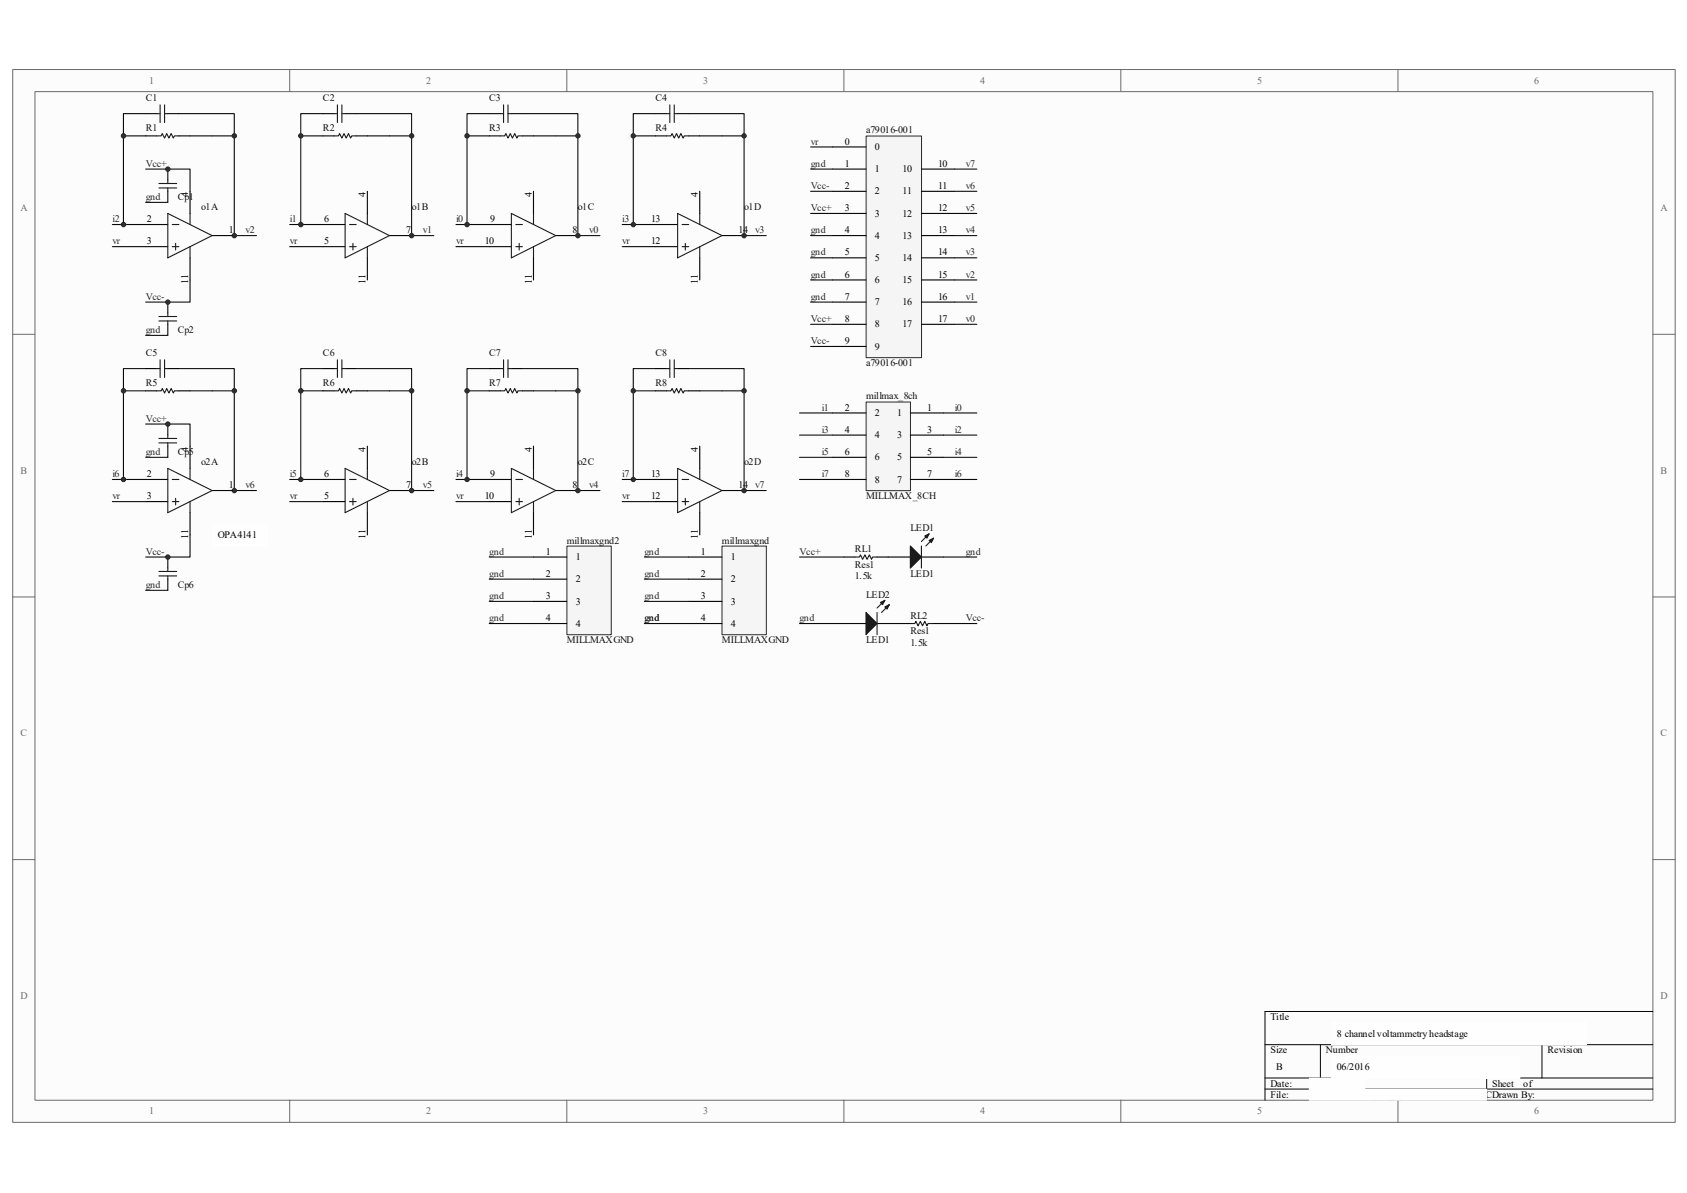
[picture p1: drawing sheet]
# Altium schematic sheet fscv8ch.SCHDOC: 8 channel voltammetry headstage
size B; Date: 06/2016; Author: schwerdt; CompanyName: mit; : ff

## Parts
a79016-001  (no value)  [A79016-001_finalnovias]
C1  Cap  [0402]  (value not drawn)
C2  Cap  [0402]  (value not drawn)
C3  Cap  [0402]  (value not drawn)
C4  Cap  [0402]  (value not drawn)
C5  Cap  [0402]  (value not drawn)
C6  Cap  [0402]  (value not drawn)
C7  Cap  [0402]  (value not drawn)
C8  Cap  [0402]  (value not drawn)
Cp1  Cap  [0402]  (value not drawn)
Cp2  Cap  [0402]  (value not drawn)
Cp5  Cap  [0402]  (value not drawn)
Cp6  Cap  [0402]  (value not drawn)
LED1  LED1  [LED_smd]
LED2  LED1  [LED_smd]
millmax_8ch  MILLMAX_8CH  [millmax833-d -8ch]
millmaxgnd  MILLMAXGND  [millmax833-43-008-20-001000gnd]
millmaxgnd2  MILLMAXGND  [millmax833-43-008-20-001000gnd]
o1  TLC274ACD  [SO-G14]  (value not drawn)  (parts A,B,C,D of 4)
o2  TLC274ACD  [SO-G14]  (value not drawn)  (parts A,B,C,D of 4)
R1  Res Semi  [0402]  (value not drawn)
R2  Res Semi  [0402]  (value not drawn)
R3  Res Semi  [0402]  (value not drawn)
R4  Res Semi  [0402]  (value not drawn)
R5  Res Semi  [0402]  (value not drawn)
R6  Res Semi  [0402]  (value not drawn)
R7  Res Semi  [0402]  (value not drawn)
R8  Res Semi  [0402]  (value not drawn)
RL1  Res1  value 1.5k  [0402]
RL2  Res1  value 1.5k  [0402]

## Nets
gnd: a79016-001.1 a79016-001.4 a79016-001.5 a79016-001.6 a79016-001.7 Cp1.1 Cp2.1 Cp5.1 Cp6.1 LED1.2(K) LED2.1(A) millmaxgnd.1 millmaxgnd.2 millmaxgnd.3 millmaxgnd.4 millmaxgnd2.1 millmaxgnd2.2 millmaxgnd2.3 millmaxgnd2.4
i0: C3.1 millmax_8ch.1 o1.9(IN-) R3.1
i1: C2.1 millmax_8ch.2 o1.6(IN-) R2.1
i2: C1.1 millmax_8ch.3 o1.2(IN-) R1.1
i3: C4.1 millmax_8ch.4 o1.13(IN-) R4.1
i4: C7.1 millmax_8ch.5 o2.9(IN-) R7.1
i5: C6.1 millmax_8ch.6 o2.6(IN-) R6.1
i6: C5.1 millmax_8ch.7 o2.2(IN-) R5.1
i7: C8.1 millmax_8ch.8 o2.13(IN-) R8.1
v0: a79016-001.17 C3.2 o1.8(OUT) R3.2
v1: a79016-001.16 C2.2 o1.7(OUT) R2.2
v2: a79016-001.15 C1.2 o1.1(OUT) R1.2
v3: a79016-001.14 C4.2 o1.14(OUT) R4.2
v4: a79016-001.13 C7.2 o2.8(OUT) R7.2
v5: a79016-001.12 C6.2 o2.7(OUT) R6.2
v6: a79016-001.11 C5.2 o2.1(OUT) R5.2
v7: a79016-001.10 C8.2 o2.14(OUT) R8.2
Vcc+: a79016-001.3 a79016-001.8 Cp1.2 Cp5.2 o1.4(V+) o2.4(V+) RL1.2
Vcc-: a79016-001.2 a79016-001.9 Cp2.2 Cp6.2 o1.11(V-) o2.11(V-) RL2.1
vr: a79016-001.0 o1.3(IN+) o1.5(IN+) o1.10(IN+) o1.12(IN+) o2.3(IN+) o2.5(IN+) o2.10(IN+) o2.12(IN+)
NetLED1_1: LED1.1(A) RL1.1
NetLED2_2: LED2.2(K) RL2.2

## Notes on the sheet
- (near o2) OPA4141
- 06/2016
- 8 channel voltammetry headstage
